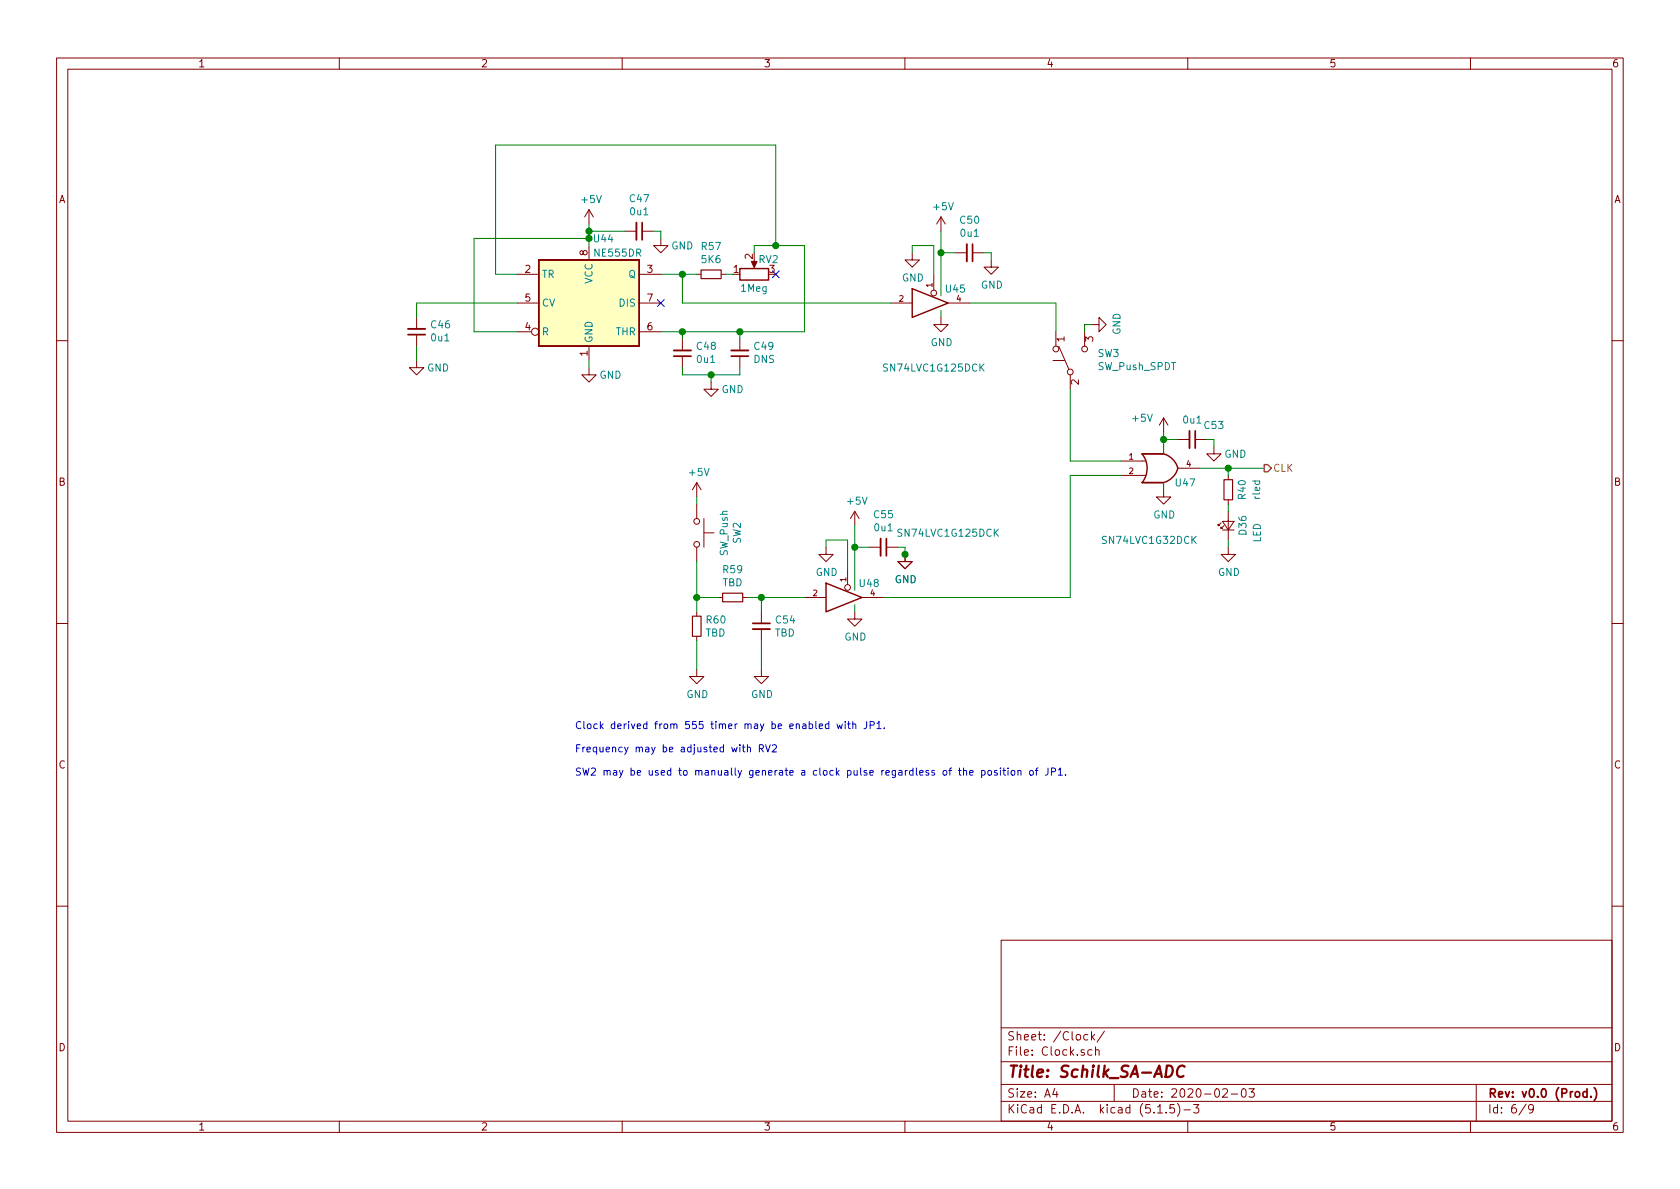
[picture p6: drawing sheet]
EESchema Schematic File Version 4
EELAYER 30 0
EELAYER END
$Descr A4 11693 8268
encoding utf-8
Sheet 6 9
Title "Schilk_SA-ADC"
Date "2020-02-03"
Rev "v0.0 (Prod.)"
Comp ""
Comment1 ""
Comment2 ""
Comment3 ""
Comment4 ""
$EndDescr
Text HLabel 8800 3250 2    50   Output ~ 0
CLK
$Comp
L Device:R_Small R?
U 1 1
P 8550 3400
AR Path="/5E359009/5E459596" Ref="R?"  Part="1" 
AR Path="/5E356AC1/5E459596" Ref="R40"  Part="1" 
F 0 "R40" V 8450 3400 50  0000 C CNN
F 1 "rled" V 8350 3400 50  0000 C CNN
F 2 "Resistor_SMD:R_0603_1608Metric" H 8550 3400 50  0001 C CNN
F 3 "~" H 8550 3400 50  0001 C CNN
	1    8550 3400
	-1   0    0    1   
$EndComp
$Comp
L Device:LED_Small D?
U 1 1
P 8550 3650
AR Path="/5E359009/5E45959C" Ref="D?"  Part="1" 
AR Path="/5E356AC1/5E45959C" Ref="D36"  Part="1" 
F 0 "D36" H 8550 3550 50  0000 C CNN
F 1 "LED" H 8500 3450 50  0000 C CNN
F 2 "LED_SMD:LED_0603_1608Metric" V 8550 3650 50  0001 C CNN
F 3 "~" V 8550 3650 50  0001 C CNN
	1    8550 3650
	0    -1   -1   0   
$EndComp
Wire Wire Line
	8550 3550 8550 3500
Wire Wire Line
	8550 3750 8550 3800
$Comp
L power:GND #PWR0197
U 1 1
P 8550 3800
F 0 "#PWR0197" H 8550 3550 50  0001 C CNN
F 1 "GND" H 8555 3627 50  0000 C CNN
F 2 "" H 8550 3800 50  0001 C CNN
F 3 "" H 8550 3800 50  0001 C CNN
	1    8550 3800
	1    0    0    -1  
$EndComp
$Comp
L 74xGxx:74LVC1G125 U?
U 1 1
P 6500 2100
AR Path="/5E359009/5EA9E30B" Ref="U?"  Part="1" 
AR Path="/5E356AC1/5EA9E30B" Ref="U45"  Part="1" 
F 0 "U45" H 6650 2200 50  0000 C CNN
F 1 "SN74LVC1G125DCK" H 6500 1650 50  0000 C CNN
F 2 "Package_TO_SOT_SMD:SOT-353_SC-70-5" H 6500 2100 50  0001 C CNN
F 3 "http://www.ti.com/lit/sg/scyt129e/scyt129e.pdf" H 6500 2100 50  0001 C CNN
	1    6500 2100
	1    0    0    -1  
$EndComp
Wire Wire Line
	6550 2150 6550 2200
$Comp
L power:GND #PWR?
U 1 1
P 6550 2200
AR Path="/5E359009/5EA9E32C" Ref="#PWR?"  Part="1" 
AR Path="/5E356AC1/5EA9E32C" Ref="#PWR0206"  Part="1" 
F 0 "#PWR0206" H 6550 1950 50  0001 C CNN
F 1 "GND" H 6555 2027 50  0000 C CNN
F 2 "" H 6550 2200 50  0001 C CNN
F 3 "" H 6550 2200 50  0001 C CNN
	1    6550 2200
	1    0    0    -1  
$EndComp
Wire Wire Line
	6550 2050 6550 1750
Wire Wire Line
	6500 1900 6500 1700
Wire Wire Line
	6500 1700 6350 1700
Wire Wire Line
	6350 1700 6350 1750
$Comp
L power:GND #PWR?
U 1 1
P 6350 1750
AR Path="/5E359009/5EA9E336" Ref="#PWR?"  Part="1" 
AR Path="/5E356AC1/5EA9E336" Ref="#PWR0207"  Part="1" 
F 0 "#PWR0207" H 6350 1500 50  0001 C CNN
F 1 "GND" H 6355 1577 50  0000 C CNN
F 2 "" H 6350 1750 50  0001 C CNN
F 3 "" H 6350 1750 50  0001 C CNN
	1    6350 1750
	1    0    0    -1  
$EndComp
$Comp
L power:+5V #PWR?
U 1 1
P 6550 1600
AR Path="/5E359009/5EA9E33C" Ref="#PWR?"  Part="1" 
AR Path="/5E356AC1/5EA9E33C" Ref="#PWR0208"  Part="1" 
F 0 "#PWR0208" H 6550 1450 50  0001 C CNN
F 1 "+5V" H 6565 1773 50  0000 C CNN
F 2 "" H 6550 1600 50  0001 C CNN
F 3 "" H 6550 1600 50  0001 C CNN
	1    6550 1600
	1    0    0    -1  
$EndComp
$Comp
L Device:C_Small C?
U 1 1
P 6750 1750
AR Path="/5E359009/5EA9E342" Ref="C?"  Part="1" 
AR Path="/5E356AC1/5EA9E342" Ref="C50"  Part="1" 
F 0 "C50" V 6521 1750 50  0000 C CNN
F 1 "0u1" V 6612 1750 50  0000 C CNN
F 2 "Capacitor_SMD:C_0603_1608Metric" H 6750 1750 50  0001 C CNN
F 3 "~" H 6750 1750 50  0001 C CNN
	1    6750 1750
	0    1    1    0   
$EndComp
Wire Wire Line
	6650 1750 6550 1750
Connection ~ 6550 1750
Wire Wire Line
	6550 1750 6550 1600
Wire Wire Line
	6850 1750 6900 1750
Wire Wire Line
	6900 1750 6900 1800
$Comp
L power:GND #PWR?
U 1 1
P 6900 1800
AR Path="/5E359009/5EA9E34D" Ref="#PWR?"  Part="1" 
AR Path="/5E356AC1/5EA9E34D" Ref="#PWR0209"  Part="1" 
F 0 "#PWR0209" H 6900 1550 50  0001 C CNN
F 1 "GND" H 6905 1627 50  0000 C CNN
F 2 "" H 6900 1800 50  0001 C CNN
F 3 "" H 6900 1800 50  0001 C CNN
	1    6900 1800
	1    0    0    -1  
$EndComp
$Comp
L Timer:LM555 U44
U 1 1
P 4100 2100
F 0 "U44" H 4200 2550 50  0000 C CNN
F 1 "NE555DR" H 4300 2450 50  0000 C CNN
F 2 "Package_SO:SOP-8_3.9x4.9mm_P1.27mm" H 4100 2100 50  0001 C CNN
F 3 "http://www.ti.com/lit/ds/symlink/lm555.pdf" H 4100 2100 50  0001 C CNN
	1    4100 2100
	1    0    0    -1  
$EndComp
Wire Wire Line
	4100 1700 4100 1650
$Comp
L power:+5V #PWR0210
U 1 1
P 4100 1550
F 0 "#PWR0210" H 4100 1400 50  0001 C CNN
F 1 "+5V" H 4115 1723 50  0000 C CNN
F 2 "" H 4100 1550 50  0001 C CNN
F 3 "" H 4100 1550 50  0001 C CNN
	1    4100 1550
	1    0    0    -1  
$EndComp
$Comp
L Device:C_Small C?
U 1 1
P 4450 1600
AR Path="/5E359009/5EAA4C36" Ref="C?"  Part="1" 
AR Path="/5E356AC1/5EAA4C36" Ref="C47"  Part="1" 
F 0 "C47" V 4221 1600 50  0000 C CNN
F 1 "0u1" V 4312 1600 50  0000 C CNN
F 2 "Capacitor_SMD:C_0603_1608Metric" H 4450 1600 50  0001 C CNN
F 3 "~" H 4450 1600 50  0001 C CNN
	1    4450 1600
	0    1    1    0   
$EndComp
Wire Wire Line
	4550 1600 4600 1600
Wire Wire Line
	4600 1600 4600 1650
$Comp
L power:GND #PWR?
U 1 1
P 4600 1650
AR Path="/5E359009/5EAA4C41" Ref="#PWR?"  Part="1" 
AR Path="/5E356AC1/5EAA4C41" Ref="#PWR0211"  Part="1" 
F 0 "#PWR0211" H 4600 1400 50  0001 C CNN
F 1 "GND" H 4750 1600 50  0000 C CNN
F 2 "" H 4600 1650 50  0001 C CNN
F 3 "" H 4600 1650 50  0001 C CNN
	1    4600 1650
	1    0    0    -1  
$EndComp
Wire Wire Line
	4350 1600 4100 1600
Connection ~ 4100 1600
Wire Wire Line
	4100 1600 4100 1550
$Comp
L power:GND #PWR?
U 1 1
P 4100 2550
AR Path="/5E359009/5EAA7A12" Ref="#PWR?"  Part="1" 
AR Path="/5E356AC1/5EAA7A12" Ref="#PWR0212"  Part="1" 
F 0 "#PWR0212" H 4100 2300 50  0001 C CNN
F 1 "GND" H 4250 2500 50  0000 C CNN
F 2 "" H 4100 2550 50  0001 C CNN
F 3 "" H 4100 2550 50  0001 C CNN
	1    4100 2550
	1    0    0    -1  
$EndComp
Wire Wire Line
	4100 2550 4100 2500
$Comp
L Device:C_Small C?
U 1 1
P 4750 2450
AR Path="/5E359009/5EAA82E6" Ref="C?"  Part="1" 
AR Path="/5E356AC1/5EAA82E6" Ref="C48"  Part="1" 
F 0 "C48" H 4658 2404 50  0000 R CNN
F 1 "0u1" H 4658 2495 50  0000 R CNN
F 2 "Capacitor_SMD:C_0603_1608Metric" H 4750 2450 50  0001 C CNN
F 3 "~" H 4750 2450 50  0001 C CNN
	1    4750 2450
	-1   0    0    1   
$EndComp
$Comp
L Device:C_Small C?
U 1 1
P 5150 2450
AR Path="/5E359009/5EAA8A8E" Ref="C?"  Part="1" 
AR Path="/5E356AC1/5EAA8A8E" Ref="C49"  Part="1" 
F 0 "C49" H 5058 2404 50  0000 R CNN
F 1 "DNS" H 5058 2495 50  0000 R CNN
F 2 "Capacitor_SMD:C_0603_1608Metric" H 5150 2450 50  0001 C CNN
F 3 "~" H 5150 2450 50  0001 C CNN
	1    5150 2450
	-1   0    0    1   
$EndComp
Wire Wire Line
	4600 2300 4750 2300
Wire Wire Line
	5150 2300 5150 2350
Wire Wire Line
	4750 2300 4750 2350
Connection ~ 4750 2300
Wire Wire Line
	4750 2300 5150 2300
Wire Wire Line
	4750 2550 4750 2600
Wire Wire Line
	4750 2600 4950 2600
Wire Wire Line
	5150 2600 5150 2550
$Comp
L power:GND #PWR?
U 1 1
P 4950 2650
AR Path="/5E359009/5EAAAAD2" Ref="#PWR?"  Part="1" 
AR Path="/5E356AC1/5EAAAAD2" Ref="#PWR0213"  Part="1" 
F 0 "#PWR0213" H 4950 2400 50  0001 C CNN
F 1 "GND" H 5100 2600 50  0000 C CNN
F 2 "" H 4950 2650 50  0001 C CNN
F 3 "" H 4950 2650 50  0001 C CNN
	1    4950 2650
	1    0    0    -1  
$EndComp
Wire Wire Line
	4950 2650 4950 2600
Connection ~ 4950 2600
Wire Wire Line
	4950 2600 5150 2600
$Comp
L Device:R_Small R57
U 1 1
P 4950 1900
F 0 "R57" V 4754 1900 50  0000 C CNN
F 1 "5K6" V 4845 1900 50  0000 C CNN
F 2 "Resistor_SMD:R_0603_1608Metric" H 4950 1900 50  0001 C CNN
F 3 "~" H 4950 1900 50  0001 C CNN
	1    4950 1900
	0    1    1    0   
$EndComp
Wire Wire Line
	4600 1900 4750 1900
$Comp
L Device:R_POT RV2
U 1 1
P 5250 1900
F 0 "RV2" V 5350 1800 50  0000 C CNN
F 1 "1Meg" V 5150 1900 50  0000 C CNN
F 2 "Potentiometer_THT:Potentiometer_Bourns_3386P_Vertical" H 5250 1900 50  0001 C CNN
F 3 "~" H 5250 1900 50  0001 C CNN
	1    5250 1900
	0    -1   -1   0   
$EndComp
Wire Wire Line
	5100 1900 5050 1900
Wire Wire Line
	5150 2300 5600 2300
Wire Wire Line
	5600 2300 5600 1700
Wire Wire Line
	5600 1700 5400 1700
Wire Wire Line
	5250 1700 5250 1750
Connection ~ 5150 2300
Wire Wire Line
	5400 1700 5400 1000
Wire Wire Line
	3450 1000 3450 1900
Wire Wire Line
	3450 1900 3600 1900
Wire Wire Line
	3450 1000 5400 1000
Connection ~ 5400 1700
Wire Wire Line
	5400 1700 5250 1700
$Comp
L Device:C_Small C?
U 1 1
P 2900 2300
AR Path="/5E359009/5EAB014D" Ref="C?"  Part="1" 
AR Path="/5E356AC1/5EAB014D" Ref="C46"  Part="1" 
F 0 "C46" H 2808 2254 50  0000 R CNN
F 1 "0u1" H 2808 2345 50  0000 R CNN
F 2 "Capacitor_SMD:C_0603_1608Metric" H 2900 2300 50  0001 C CNN
F 3 "~" H 2900 2300 50  0001 C CNN
	1    2900 2300
	-1   0    0    1   
$EndComp
$Comp
L power:GND #PWR?
U 1 1
P 2900 2500
AR Path="/5E359009/5EAB0711" Ref="#PWR?"  Part="1" 
AR Path="/5E356AC1/5EAB0711" Ref="#PWR0214"  Part="1" 
F 0 "#PWR0214" H 2900 2250 50  0001 C CNN
F 1 "GND" H 3050 2450 50  0000 C CNN
F 2 "" H 2900 2500 50  0001 C CNN
F 3 "" H 2900 2500 50  0001 C CNN
	1    2900 2500
	1    0    0    -1  
$EndComp
Wire Wire Line
	2900 2500 2900 2400
Wire Wire Line
	2900 2200 2900 2100
Wire Wire Line
	2900 2100 3600 2100
Wire Wire Line
	3600 2300 3300 2300
Wire Wire Line
	3300 2300 3300 1650
Wire Wire Line
	3300 1650 4100 1650
Connection ~ 4100 1650
Wire Wire Line
	4100 1650 4100 1600
Wire Wire Line
	4750 1900 4750 2100
Wire Wire Line
	4750 2100 6200 2100
Connection ~ 4750 1900
Wire Wire Line
	4750 1900 4850 1900
NoConn ~ 5400 1900
NoConn ~ 4600 2100
$Comp
L 74xGxx:74LVC1G32 U?
U 1 1
P 8100 3250
AR Path="/5E362800/5E4D96FB" Ref="U?"  Part="1" 
AR Path="/5E356AC1/5E4D96FB" Ref="U47"  Part="1" 
F 0 "U47" H 8250 3150 50  0000 C CNN
F 1 "SN74LVC1G32DCK" H 8000 2750 50  0000 C CNN
F 2 "Package_TO_SOT_SMD:SOT-353_SC-70-5" H 8100 3250 50  0001 C CNN
F 3 "http://www.ti.com/lit/sg/scyt129e/scyt129e.pdf" H 8100 3250 50  0001 C CNN
	1    8100 3250
	1    0    0    -1  
$EndComp
$Comp
L Device:C_Small C?
U 1 1
P 8300 3050
AR Path="/5E362800/5E4D9701" Ref="C?"  Part="1" 
AR Path="/5E356AC1/5E4D9701" Ref="C53"  Part="1" 
F 0 "C53" V 8200 3200 50  0000 C CNN
F 1 "0u1" V 8162 3050 50  0000 C CNN
F 2 "Capacitor_SMD:C_0603_1608Metric" H 8300 3050 50  0001 C CNN
F 3 "~" H 8300 3050 50  0001 C CNN
	1    8300 3050
	0    1    1    0   
$EndComp
Wire Wire Line
	8100 3000 8100 3050
Wire Wire Line
	8200 3050 8100 3050
Connection ~ 8100 3050
Wire Wire Line
	8100 3050 8100 3150
$Comp
L power:+5V #PWR?
U 1 1
P 8100 3000
AR Path="/5E362800/5E4D970B" Ref="#PWR?"  Part="1" 
AR Path="/5E356AC1/5E4D970B" Ref="#PWR0219"  Part="1" 
F 0 "#PWR0219" H 8100 2850 50  0001 C CNN
F 1 "+5V" H 7950 3100 50  0000 C CNN
F 2 "" H 8100 3000 50  0001 C CNN
F 3 "" H 8100 3000 50  0001 C CNN
	1    8100 3000
	1    0    0    -1  
$EndComp
$Comp
L power:GND #PWR?
U 1 1
P 8100 3400
AR Path="/5E362800/5E4D9711" Ref="#PWR?"  Part="1" 
AR Path="/5E356AC1/5E4D9711" Ref="#PWR0220"  Part="1" 
F 0 "#PWR0220" H 8100 3150 50  0001 C CNN
F 1 "GND" H 8105 3227 50  0000 C CNN
F 2 "" H 8100 3400 50  0001 C CNN
F 3 "" H 8100 3400 50  0001 C CNN
	1    8100 3400
	1    0    0    -1  
$EndComp
Wire Wire Line
	8100 3400 8100 3350
$Comp
L power:GND #PWR?
U 1 1
P 8450 3100
AR Path="/5E362800/5E4D9718" Ref="#PWR?"  Part="1" 
AR Path="/5E356AC1/5E4D9718" Ref="#PWR0221"  Part="1" 
F 0 "#PWR0221" H 8450 2850 50  0001 C CNN
F 1 "GND" H 8600 3050 50  0000 C CNN
F 2 "" H 8450 3100 50  0001 C CNN
F 3 "" H 8450 3100 50  0001 C CNN
	1    8450 3100
	1    0    0    -1  
$EndComp
Wire Wire Line
	8450 3100 8450 3050
Wire Wire Line
	8450 3050 8400 3050
Wire Wire Line
	8350 3250 8550 3250
Wire Wire Line
	8550 3300 8550 3250
Connection ~ 8550 3250
Wire Wire Line
	8550 3250 8800 3250
Wire Wire Line
	7450 3200 7800 3200
Wire Wire Line
	7800 3300 7450 3300
Wire Wire Line
	7450 3300 7450 4150
$Comp
L 74xGxx:74LVC1G125 U?
U 1 1
P 5900 4150
AR Path="/5E359009/5E549980" Ref="U?"  Part="1" 
AR Path="/5E356AC1/5E549980" Ref="U48"  Part="1" 
F 0 "U48" H 6050 4250 50  0000 C CNN
F 1 "SN74LVC1G125DCK" H 6600 4600 50  0000 C CNN
F 2 "Package_TO_SOT_SMD:SOT-353_SC-70-5" H 5900 4150 50  0001 C CNN
F 3 "http://www.ti.com/lit/sg/scyt129e/scyt129e.pdf" H 5900 4150 50  0001 C CNN
	1    5900 4150
	1    0    0    -1  
$EndComp
Wire Wire Line
	5950 4200 5950 4250
Wire Wire Line
	5900 3950 5900 3750
Wire Wire Line
	5900 3750 5750 3750
$Comp
L power:GND #PWR?
U 1 1
P 5750 3800
AR Path="/5E359009/5E5499A3" Ref="#PWR?"  Part="1" 
AR Path="/5E356AC1/5E5499A3" Ref="#PWR0227"  Part="1" 
F 0 "#PWR0227" H 5750 3550 50  0001 C CNN
F 1 "GND" H 5755 3627 50  0000 C CNN
F 2 "" H 5750 3800 50  0001 C CNN
F 3 "" H 5750 3800 50  0001 C CNN
	1    5750 3800
	1    0    0    -1  
$EndComp
Wire Wire Line
	6050 3800 5950 3800
Wire Wire Line
	5950 3800 5950 3650
Wire Wire Line
	6250 3800 6300 3800
Wire Wire Line
	6300 3800 6300 3850
$Comp
L power:GND #PWR?
U 1 1
P 6300 3850
AR Path="/5E359009/5E5499AD" Ref="#PWR?"  Part="1" 
AR Path="/5E356AC1/5E5499AD" Ref="#PWR0228"  Part="1" 
F 0 "#PWR0228" H 6300 3600 50  0001 C CNN
F 1 "GND" H 6305 3677 50  0000 C CNN
F 2 "" H 6300 3850 50  0001 C CNN
F 3 "" H 6300 3850 50  0001 C CNN
	1    6300 3850
	1    0    0    -1  
$EndComp
$Comp
L power:GND #PWR?
U 1 1
P 5950 4250
AR Path="/5E359009/5E5499BA" Ref="#PWR?"  Part="1" 
AR Path="/5E356AC1/5E5499BA" Ref="#PWR0229"  Part="1" 
F 0 "#PWR0229" H 5950 4000 50  0001 C CNN
F 1 "GND" H 5955 4077 50  0000 C CNN
F 2 "" H 5950 4250 50  0001 C CNN
F 3 "" H 5950 4250 50  0001 C CNN
	1    5950 4250
	1    0    0    -1  
$EndComp
$Comp
L power:+5V #PWR?
U 1 1
P 5950 3650
AR Path="/5E359009/5E5499C0" Ref="#PWR?"  Part="1" 
AR Path="/5E356AC1/5E5499C0" Ref="#PWR0230"  Part="1" 
F 0 "#PWR0230" H 5950 3500 50  0001 C CNN
F 1 "+5V" H 5965 3823 50  0000 C CNN
F 2 "" H 5950 3650 50  0001 C CNN
F 3 "" H 5950 3650 50  0001 C CNN
	1    5950 3650
	1    0    0    -1  
$EndComp
$Comp
L power:GND #PWR?
U 1 1
P 6300 3850
AR Path="/5E359009/5E5499C6" Ref="#PWR?"  Part="1" 
AR Path="/5E356AC1/5E5499C6" Ref="#PWR0231"  Part="1" 
F 0 "#PWR0231" H 6300 3600 50  0001 C CNN
F 1 "GND" H 6305 3677 50  0000 C CNN
F 2 "" H 6300 3850 50  0001 C CNN
F 3 "" H 6300 3850 50  0001 C CNN
	1    6300 3850
	1    0    0    -1  
$EndComp
$Comp
L Device:C_Small C?
U 1 1
P 6150 3800
AR Path="/5E359009/5E5499CC" Ref="C?"  Part="1" 
AR Path="/5E356AC1/5E5499CC" Ref="C55"  Part="1" 
F 0 "C55" V 5921 3800 50  0000 C CNN
F 1 "0u1" V 6012 3800 50  0000 C CNN
F 2 "Capacitor_SMD:C_0603_1608Metric" H 6150 3800 50  0001 C CNN
F 3 "~" H 6150 3800 50  0001 C CNN
	1    6150 3800
	0    1    1    0   
$EndComp
Wire Wire Line
	5950 3800 5950 4100
Connection ~ 5950 3800
Connection ~ 6300 3850
Wire Wire Line
	6150 4150 7450 4150
Wire Wire Line
	5750 3750 5750 3800
$Comp
L Device:R_Small R60
U 1 1
P 4850 4350
F 0 "R60" H 4909 4396 50  0000 L CNN
F 1 "TBD" H 4909 4305 50  0000 L CNN
F 2 "Resistor_SMD:R_0603_1608Metric" H 4850 4350 50  0001 C CNN
F 3 "~" H 4850 4350 50  0001 C CNN
	1    4850 4350
	1    0    0    -1  
$EndComp
Wire Wire Line
	5600 4150 5300 4150
Wire Wire Line
	5300 4150 5300 4250
$Comp
L Device:C_Small C54
U 1 1
P 5300 4350
F 0 "C54" H 5392 4396 50  0000 L CNN
F 1 "TBD" H 5392 4305 50  0000 L CNN
F 2 "Capacitor_SMD:C_0603_1608Metric" H 5300 4350 50  0001 C CNN
F 3 "~" H 5300 4350 50  0001 C CNN
	1    5300 4350
	1    0    0    -1  
$EndComp
$Comp
L Device:R_Small R59
U 1 1
P 5100 4150
F 0 "R59" V 4904 4150 50  0000 C CNN
F 1 "TBD" V 4995 4150 50  0000 C CNN
F 2 "Resistor_SMD:R_0603_1608Metric" H 5100 4150 50  0001 C CNN
F 3 "~" H 5100 4150 50  0001 C CNN
	1    5100 4150
	0    1    1    0   
$EndComp
$Comp
L Switch:SW_Push SW2
U 1 1
P 4850 3700
F 0 "SW2" H 4850 3985 50  0000 C CNN
F 1 "SW_Push" H 4850 3894 50  0000 C CNN
F 2 "Button_Switch_THT:SW_PUSH_6mm" H 4850 3900 50  0001 C CNN
F 3 "~" H 4850 3900 50  0001 C CNN
	1    4850 3700
	0    1    1    0   
$EndComp
$Comp
L power:+5V #PWR0232
U 1 1
P 4850 3450
F 0 "#PWR0232" H 4850 3300 50  0001 C CNN
F 1 "+5V" H 4865 3623 50  0000 C CNN
F 2 "" H 4850 3450 50  0001 C CNN
F 3 "" H 4850 3450 50  0001 C CNN
	1    4850 3450
	1    0    0    -1  
$EndComp
Wire Wire Line
	4850 3450 4850 3500
Text Notes 4000 5400 0    50   ~ 0
Clock derived from 555 timer may be enabled with JP1.\n\nFrequency may be adjusted with RV2\n\nSW2 may be used to manually generate a clock pulse regardless of the position of JP1.
$Comp
L power:GND #PWR?
U 1 1
P 5300 4650
AR Path="/5E359009/5E8F5097" Ref="#PWR?"  Part="1" 
AR Path="/5E356AC1/5E8F5097" Ref="#PWR0233"  Part="1" 
F 0 "#PWR0233" H 5300 4400 50  0001 C CNN
F 1 "GND" H 5305 4477 50  0000 C CNN
F 2 "" H 5300 4650 50  0001 C CNN
F 3 "" H 5300 4650 50  0001 C CNN
	1    5300 4650
	1    0    0    -1  
$EndComp
Wire Wire Line
	6750 2100 7350 2100
Wire Wire Line
	7550 2250 7600 2250
$Comp
L power:GND #PWR?
U 1 1
P 7600 2250
AR Path="/5E359009/609DDEB8" Ref="#PWR?"  Part="1" 
AR Path="/5E356AC1/609DDEB8" Ref="#PWR0203"  Part="1" 
F 0 "#PWR0203" H 7600 2000 50  0001 C CNN
F 1 "GND" H 7605 2077 50  0000 C CNN
F 2 "" H 7600 2250 50  0001 C CNN
F 3 "" H 7600 2250 50  0001 C CNN
	1    7600 2250
	0    -1   -1   0   
$EndComp
Wire Wire Line
	5300 4450 5300 4650
$Comp
L power:GND #PWR?
U 1 1
P 4850 4650
AR Path="/5E359009/60A18C24" Ref="#PWR?"  Part="1" 
AR Path="/5E356AC1/60A18C24" Ref="#PWR0215"  Part="1" 
F 0 "#PWR0215" H 4850 4400 50  0001 C CNN
F 1 "GND" H 4855 4477 50  0000 C CNN
F 2 "" H 4850 4650 50  0001 C CNN
F 3 "" H 4850 4650 50  0001 C CNN
	1    4850 4650
	1    0    0    -1  
$EndComp
Wire Wire Line
	4850 4450 4850 4650
Wire Wire Line
	4850 4250 4850 4150
Wire Wire Line
	4850 4150 5000 4150
Wire Wire Line
	5200 4150 5300 4150
Connection ~ 5300 4150
Wire Wire Line
	4850 3900 4850 4150
Connection ~ 4850 4150
$Comp
L Switch:SW_Push_SPDT SW3
U 1 1
P 7450 2500
F 0 "SW3" V 7496 2312 50  0000 R CNN
F 1 "SW_Push_SPDT" V 7405 2312 50  0000 R CNN
F 2 "Connector_PinHeader_2.54mm:PinHeader_1x03_P2.54mm_Vertical" H 7450 2500 50  0001 C CNN
F 3 "~" H 7450 2500 50  0001 C CNN
	1    7450 2500
	0    -1   -1   0   
$EndComp
Wire Wire Line
	7450 2700 7450 3200
Wire Wire Line
	7550 2250 7550 2300
Wire Wire Line
	7350 2100 7350 2300
$EndSCHEMATC
